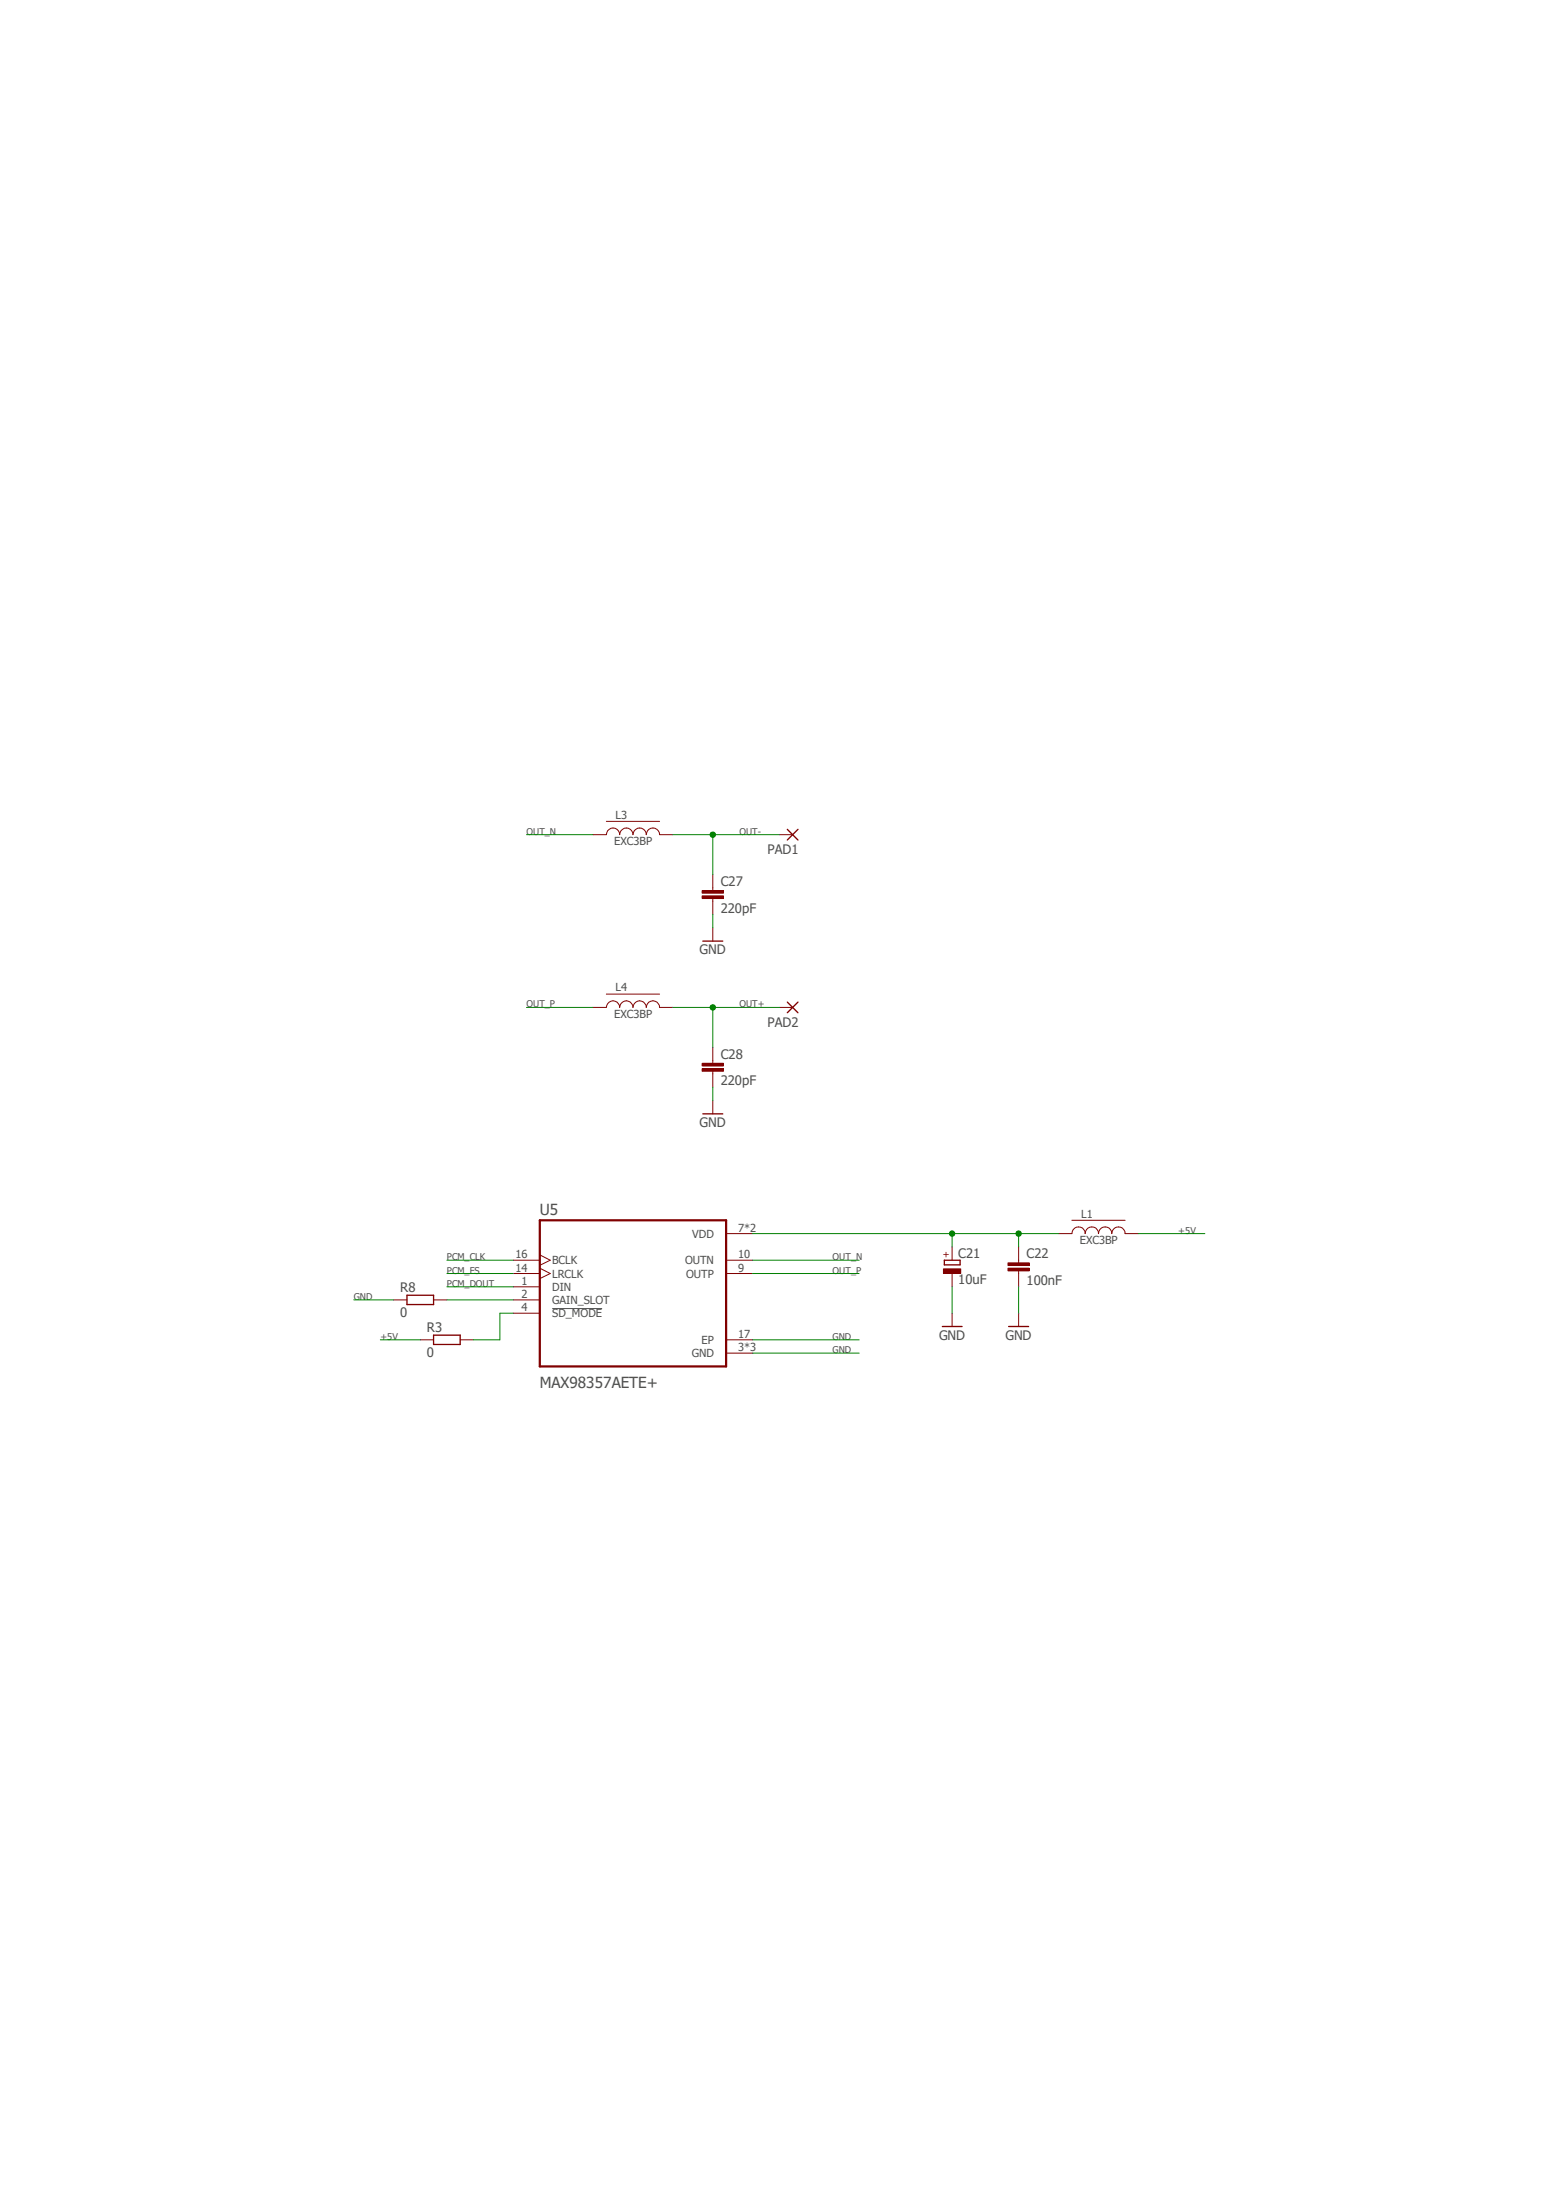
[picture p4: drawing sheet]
<svg xmlns="http://www.w3.org/2000/svg" width="297mm" height="420mm" viewBox="0 0 297 420" stroke-linecap="round" stroke-linejoin="round" font-family="sans-serif">
<path d="M66.9 154.3l163.2 111.4M230.1 154.3l-163.2 111.4" fill="none" stroke="#fff" stroke-width=".19"/>
<path d="M105.4 249.8h9.5" fill="none" stroke="#505050" stroke-width=".19"/>
<g fill="none" stroke="#800000" stroke-width=".19">
<path d="M113.2 159.3h2.5a1.27 1.27 0 0 1 1.3-1.2 1.27 1.27 0 0 1 1.3 1.2 1.27 1.27 0 0 1 1.2-1.2 1.27 1.27 0 0 1 1.3 1.2 1.27 1.27 0 0 1 1.3-1.2 1.27 1.27 0 0 1 1.3 1.2 1.27 1.27 0 0 1 1.2-1.2 1.27 1.27 0 0 1 1.3 1.2h2.5M115.7 156.8h10.2M148.8 159.3h2.5M113.2 192.3h2.5a1.27 1.27 0 0 1 1.3-1.2 1.27 1.27 0 0 1 1.3 1.2 1.27 1.27 0 0 1 1.2-1.2 1.27 1.27 0 0 1 1.3 1.2 1.27 1.27 0 0 1 1.3-1.2 1.27 1.27 0 0 1 1.3 1.2 1.27 1.27 0 0 1 1.2-1.2 1.27 1.27 0 0 1 1.3 1.2h2.5M115.7 189.8h10.2M148.8 192.3h2.5M103 239.6l2 1-2 1M138.6 235.5h5.1M98 240.6h5M98 245.7h5M98 248.2h5M98 243.1h5"/>
<path d="M98 250.7h5M103 242.1l2 1-2 1M138.6 240.6h5.1M138.6 243.1h5.1M138.6 258.3h5.1M138.6 255.8h5.1"/>
</g>
<path d="M150.3 158.3l2 2.1M152.3 158.3l-2 2.1M150.3 191.3l2 2M152.3 191.3l-2 2M180.3 240.6h3v.9h-3z" fill="none" stroke="#800000" stroke-width=".25"/>
<path d="M103 233h35.6v27.9h-35.6z" fill="none" stroke="#800000" stroke-width=".42"/>
<path d="M180.1 242.2h3.3v.9h-3.3z" fill-rule="evenodd" fill="#800000"/>
<path d="M181.7 238v2.6M180.1 242.2h3.3v.9h-3.3zM181.7 243.1v2.6M194.4 240.6v.5M194.4 242.6v.5" fill="none" stroke="#800000" stroke-width=".19"/>
<path d="M192.4 242.1h4.1v.5h-4.1z" fill-rule="evenodd" fill="#800000"/>
<path d="M192.4 242.1h4.1v.5h-4.1z" fill="none" stroke="#800000" stroke-width=".19"/>
<path d="M192.4 241.1h4.1v.5h-4.1z" fill-rule="evenodd" fill="#800000"/>
<g fill="none" stroke="#800000" stroke-width=".19">
<path d="M136.1 169.5v.5M136.1 171.5v.5M194.4 238v2.6M202.1 235.5h2.5a1.27 1.27 0 0 1 1.3-1.3 1.27 1.27 0 0 1 1.2 1.3 1.27 1.27 0 0 1 1.3-1.3 1.27 1.27 0 0 1 1.3 1.3 1.27 1.27 0 0 1 1.2-1.3 1.27 1.27 0 0 1 1.3 1.3 1.27 1.27 0 0 1 1.3-1.3 1.27 1.27 0 0 1 1.3 1.3h2.5M204.6 233h10.2M75.1 248.2h2.6M80.2 255.8h2.6M82.8 248.2h2.5M87.8 255.8h2.5M181.7 250.7v2.5M192.4 241.1h4.1v.5h-4.1zM194.4 243.1v2.6"/>
<path d="M194.4 250.7v2.5"/>
</g>
<path d="M77.7 247.3h5.1v1.7h-5.1zM82.8 254.9h5v1.8h-5zM179.9 253.2h3.7M192.5 253.2h3.8" fill="none" stroke="#800000" stroke-width=".25"/>
<path d="M134 171h4.1v.5h-4.1z" fill-rule="evenodd" fill="#800000"/>
<path d="M134 171h4.1v.5h-4.1z" fill="none" stroke="#800000" stroke-width=".19"/>
<path d="M134 170h4.1v.5h-4.1z" fill-rule="evenodd" fill="#800000"/>
<path d="M134 170h4.1v.5h-4.1zM136.1 167v2.5M136.1 172v2.6M136.1 202.5v.5M136.1 204.5v.5" fill="none" stroke="#800000" stroke-width=".19"/>
<path d="M134 204h4.1v.5h-4.1z" fill-rule="evenodd" fill="#800000"/>
<path d="M134 204h4.1v.5h-4.1z" fill="none" stroke="#800000" stroke-width=".19"/>
<path d="M134 203h4.1v.5h-4.1z" fill-rule="evenodd" fill="#800000"/>
<path d="M136.1 177.1v2.6M136.1 199.9v2.6M134 203h4.1v.5h-4.1zM136.1 205v2.6M136.1 210.1v2.5" fill="none" stroke="#800000" stroke-width=".19"/>
<path d="M134.2 179.7h3.8M134.2 212.6h3.8" fill="none" stroke="#800000" stroke-width=".25"/>
<g fill="none" stroke="#008000" stroke-width=".19">
<path d="M100.5 159.3h12.7M136.1 174.6v2.5M100.5 192.3h12.7M136.1 207.6v2.5M143.7 235.5h50.7v2.5M181.7 235.5v2.5M217.3 235.5h12.7M67.5 248.2h7.6M72.6 255.8h7.6M85.3 248.2h12.7M85.3 245.7h12.7M85.3 240.6h12.7"/>
<path d="M85.3 243.1h12.7M98 250.7h-2.6v5.1h-5.1M143.7 255.8h20.3M143.7 258.3h20.3M143.7 240.6h20.3M143.7 243.1h20.3M181.7 245.7v5M194.4 245.7v5"/>
</g>
<circle cx="181.7" cy="235.5" r=".51" fill="#008000"/>
<g fill="none" stroke="#008000" stroke-width=".19">
<path d="M194.4 235.5h7.7"/>
<circle cx="181.7" cy="235.5" r=".51"/>
</g>
<circle cx="194.4" cy="235.5" r=".51" fill="#008000"/>
<g fill="none" stroke="#008000" stroke-width=".19">
<path d="M128.4 159.3h20.4M136.1 159.3v7.7"/>
<circle cx="194.4" cy="235.5" r=".51"/>
</g>
<circle cx="136.1" cy="159.3" r=".51" fill="#008000"/>
<g fill="none" stroke="#008000" stroke-width=".19">
<path d="M128.4 192.3h20.4M136.1 192.3v7.6"/>
<circle cx="136.1" cy="159.3" r=".51"/>
</g>
<circle cx="136.1" cy="192.3" r=".51" fill="#008000"/>
<circle cx="136.1" cy="192.3" r=".51" fill="none" stroke="#008000" stroke-width=".19"/>
<g font-size="2.9" fill="#505050">
<text x="103" y="231.9">U5</text>
<text x="103" y="264.9">MAX98357AETE+</text>
</g>
<g font-size="2.5" fill="#505050">
<text x="146.5" y="163">PAD1</text>
<text x="137.6" y="169.1">C27</text>
<text x="137.6" y="174.2">220pF</text>
<text x="133.5" y="182.2">GND</text>
<text x="146.5" y="196">PAD2</text>
<text x="137.6" y="202.1">C28</text>
<text x="137.6" y="207.2">220pF</text>
<text x="133.5" y="215.2">GND</text>
<text x="182.9" y="245.2">10uF</text>
<text x="182.9" y="240.1">C21</text>
<text x="196" y="245.3">100nF</text>
<text x="196" y="240.2">C22</text>
<text x="76.4" y="251.5">0</text>
<text x="76.4" y="246.7">R8</text>
<text x="81.5" y="254.3">R3</text>
<text x="179.2" y="255.8">GND</text>
<text x="191.9" y="255.8">GND</text>
<text x="81.5" y="259.1">0</text>
</g>
<g font-size="2.1" fill="#505050">
<text x="117.3" y="161.4">EXC3BP</text>
<text x="117.5" y="156.3">L3</text>
<text x="117.5" y="189.3">L4</text>
<text x="117.3" y="194.4">EXC3BP</text>
<text x="206.4" y="232.5">L1</text>
<text x="132.1" y="236.3">VDD</text>
<text x="140.9" y="235.1">7*2</text>
<text x="206.1" y="237.5">EXC3BP</text>
<text x="98.4" y="240.2">16</text>
<text x="98.4" y="242.7">14</text>
<text x="99.6" y="245.3">1</text>
<text x="105.4" y="241.3">BCLK</text>
<text x="105.4" y="243.9">LRCLK</text>
<text x="130.8" y="241.3">OUTN</text>
<text x="131" y="243.9">OUTP</text>
<text x="140.9" y="240.2">10</text>
<text x="140.9" y="242.7">9</text>
<text x="99.6" y="247.8">2</text>
<text x="99.6" y="250.4">4</text>
<text x="105.4" y="246.4">DIN</text>
<text x="105.4" y="248.9">GAIN_SLOT</text>
<text x="105.4" y="251.5">SD_MODE</text>
<text x="133.9" y="256.5">EP</text>
<text x="140.9" y="258">3*3</text>
<text x="140.9" y="255.4">17</text>
<text x="132" y="259.1">GND</text>
</g>
<g font-size="1.8" fill="#505050">
<text x="100.5" y="159.3">OUT_N</text>
<text x="141.1" y="159.3">OUT-</text>
<text x="100.5" y="192.3">OUT_P</text>
<text x="141.1" y="192.3">OUT+</text>
<text x="224.9" y="235.5">+5V</text>
<text x="85.3" y="245.7">PCM_DOUT</text>
<text x="85.3" y="240.6">PCM_CLK</text>
<text x="85.3" y="243.1">PCM_FS</text>
<text x="158.9" y="240.6">OUT_N</text>
<text x="158.9" y="243.1">OUT_P</text>
<text x="67.5" y="248.2">GND</text>
<text x="72.6" y="255.8">+5V</text>
<text x="158.9" y="255.8">GND</text>
<text x="158.9" y="258.3">GND</text>
</g>
<text font-size="1.8" fill="#800000" x="181.2" y="240.2" transform="rotate(-90 181.2 240.2)">+</text>
</svg>
